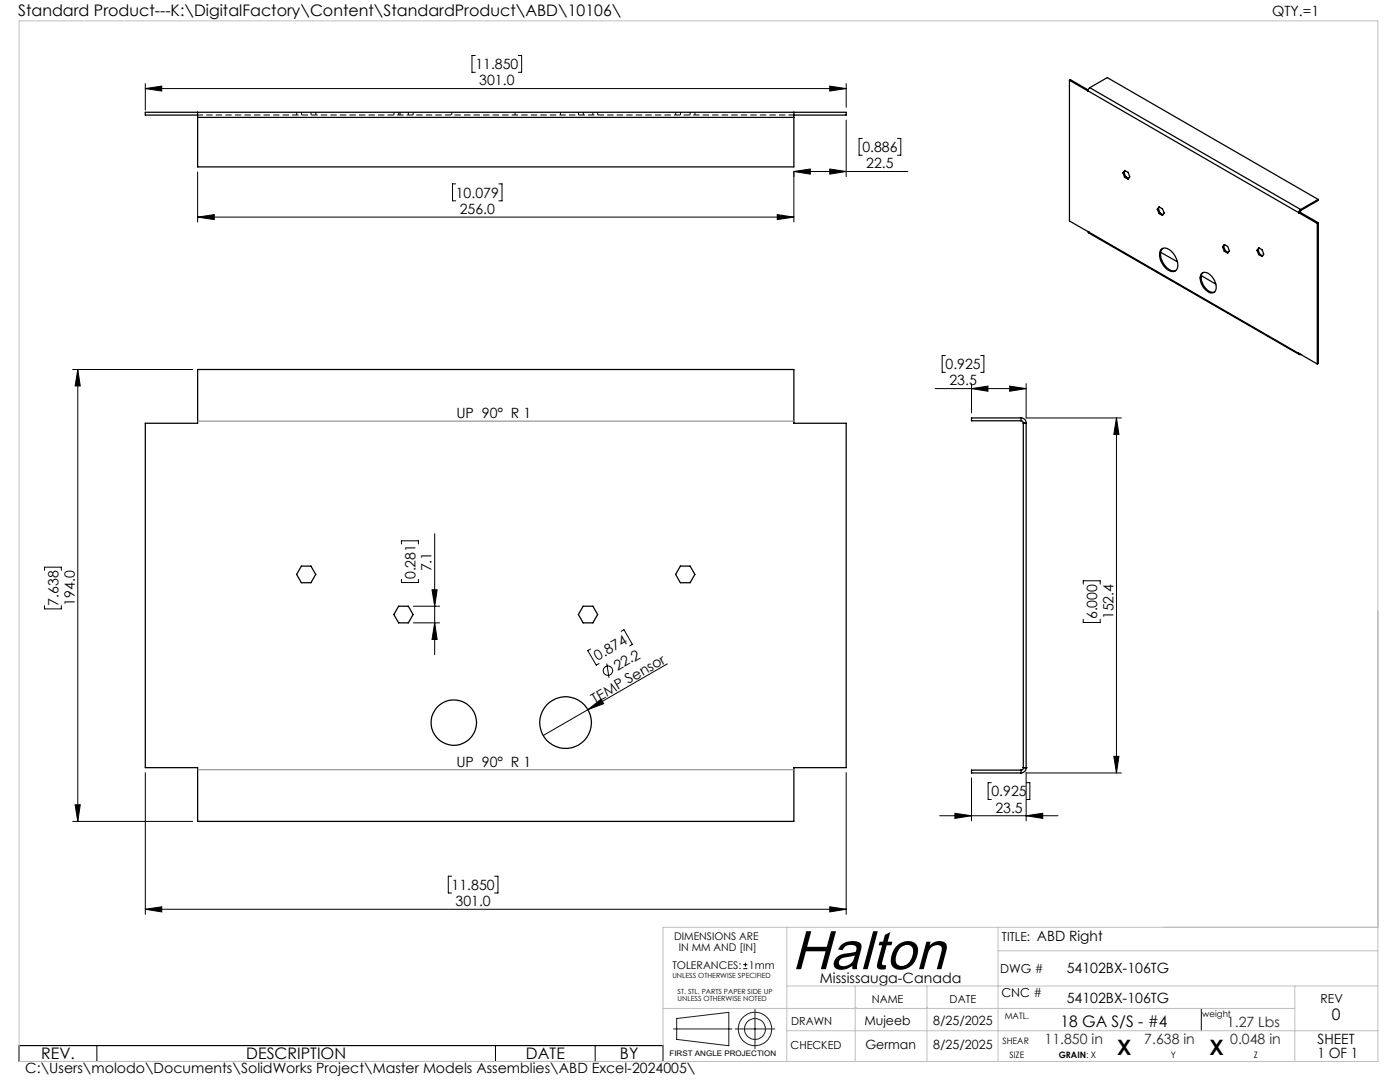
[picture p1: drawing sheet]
<svg xmlns="http://www.w3.org/2000/svg" width="279mm" height="216mm" viewBox="0 0 279 216" stroke-linecap="round" stroke-linejoin="round" font-family="sans-serif">
<g fill="none" stroke="#000" stroke-width=".25">
<path d="M213.4 16v28.1l3.7 2.1M213.4 16l3.7 2.1M213.4 16l.2-.1 3.6 2.1M217.1 18.1l42.1 24.3M217.5 17.5l-.4 .6M217.5 17.5l42.1 24.3M217.5 17.5l3.5-2 42.1 24.3M39.4 22.4v1M39.4 23.4v9.9h119v-9.9M39.4 23h-10.4v-.6h139.9v.6h-10.5M39.4 23.4h119M158.4 22.4v1"/>
<path d="M224.1 34.5l.3-.5 .7 .4 .4 .9-.4 .5-.7-.4M224.1 34.5l.3 .9M224.3 34.4l-.2 .1M224.3 34.4l.3 .8M224.5 34.1l-.2 .3M224.6 35.2l-.2 .2M224.6 35.2l.6 .4M263.1 39.8v.2l-3.5 2M263.1 39.8l-3.5 2M217.1 46.2h.1M217.1 46.2l.1 .3 42.1 24.2M217.1 46.2l42.1 24.3"/>
<path d="M231 41.7l.3-.4 .7 .4 .3 .8-.3 .5-.7-.4M231 41.7l.3 .9M231.2 41.6l-.2 .1M231.2 41.6l.3 .9M231.4 41.3l-.2 .3M231.5 42.5l-.2 .1M231.5 42.5l.6 .3M231.6 50.3l3.4 1.9M231.7 49.8a1.6 1.6 0 0 1 2.4 .6 2.87 2.87 0 0 1 .6 3.6 1.79 1.79 0 0 1-2.4-.9 3.1 3.1 0 0 1-.6-3.3zM232.1 49.6a2.27 2.27 0 0 0 0 2.8 2.58 2.58 0 0 0 2.5 1.6M239.7 55l2.9 1.7M239.8 54.6a1.63 1.63 0 0 1 2.3 .9 2.2 2.2 0 0 1 .2 2.8 1.97 1.97 0 0 1-2.3-1.3 2.27 2.27 0 0 1-.2-2.4z"/>
<path d="M240.1 54.4a2.12 2.12 0 0 0 .3 2.8 1.9 1.9 0 0 0 2 1.1M244 49.2l.3-.4 .7 .4 .4 .9-.4 .4-.7-.4M244 49.2l.3 .9M244.2 49.1l-.2 .1M244.2 49.1l.3 .9M244.4 48.8l-.2 .3M244.5 50l-.2 .1M244.5 50l.6 .4M250.9 50l.3-.5 .7 .3 .3 .9-.3 .5-.7-.4M250.9 50l.3 .8M251.1 49.8l-.2 .2M251.1 49.8l.3 .9"/>
<path d="M251.3 49.5l-.2 .3M251.4 50.7l-.2 .1M251.4 50.7l.6 .3M259.2 42.4h.1M259.2 42.4l3.7 2.2M259.4 42.3h.1M259.4 42.3l-.2 .1M259.4 42.3l3.7 2.1M259.6 41.8l-.4 .6M259.6 42l-.2 .3M259.6 41.8v.2M262.9 44.6v28"/>
<path d="M263.1 44.4v28.1l-.2 .1M263.1 44.4l-.2 .2M39.4 73.7h119v10.8h10.5v68.7h-10.5v10.7h-119v-10.7h-10.4v-68.7h10.4zM259.2 70.5l.1 .2h.3M259.2 70.5l3.7 2.1M259.2 70.5h.1M259.6 70.7h.1M203.8 84a.42 .42 0 0 1 .4 .4M203.8 83.4a.97 .97 0 0 1 1 1M203.8 83.4v.6M203.8 83.4h-9.9v.6h9.9M204.2 84.5h.6"/>
<path d="M204.2 84.4v68.8M204.2 84.4h.6M204.8 84.4v68.8M60.1 113h2l.9 1.6-.9 1.7h-2l-.9-1.7zM135.8 113h1.9l1 1.6-1 1.7h-1.9l-1-1.7zM79.6 121h1.9l.9 1.6-.9 1.7h-1.9l-1-1.7zM116.4 121h1.9l1 1.6-1 1.7h-1.9l-1-1.7zM203.8 153.7v.5M203.8 153.7h-9.9v.5h9.9M204.2 153.2h.1M204.2 153.2a.43 .43 0 0 1-.4 .5M204.2 153.2h.6"/>
<path d="M204.8 153.2h.1M204.8 153.2a1.02 1.02 0 0 1-1 1"/>
<circle cx="90.6" cy="144.2" r="4.5"/>
<circle cx="112.9" cy="144.2" r="5.2"/>
</g>
<path d="M39.5 22.9h118.9" fill="none" stroke="#000" stroke-width=".2" stroke-dasharray="1.3 .6" stroke-dashoffset=".2" stroke-linecap="butt"/>
<g fill="none" stroke="#000" stroke-width=".2" stroke-dasharray="1.3 .6" stroke-linecap="butt">
<path d="M59.2 22.4v.5M60.2 22.4v.5M62.1 22.4v.5M63 22.4v.5M78.6 22.4v.5M79.6 22.4v.5M79.8 22.4v.5M81.5 22.4v.5M82.4 22.4v.5M90.2 22.9v-.5M102.8 22.4v.5M111.8 22.9v-.5"/>
<path d="M115.4 22.4v.5M116.4 22.4v.5M118.3 22.4v.5M119.3 22.4v.5M134.9 22.4v.5M135.8 22.4v.5M137.7 22.4v.5M138.7 22.4v.5"/>
</g>
<g fill="none" stroke="#000" stroke-width=".2">
<path d="M29 17.7l3.3-.5v1zM29 16.7v5.3M29 17.7h139.9M94.9 11.1h-.7v3.3h.7M103.4 11.1h.7v3.3h-.7M165.6 17.2l3.3 .5-3.3 .5zM168.9 16.7v4.7M39.4 34.3v10M90.9 36.7h-.6v3.4h.6M99.6 36.7h.6v3.4h-.6M158.4 34.2l3.3-.5v1zM158.4 34.3v10"/>
<path d="M158.4 34.2h22.8M165.6 33.7l3.3 .5-3.3 .5zM168.9 24v11.2M172.1 27.6h-.7v3.4h.7M179.1 27.6h.7v3.4h-.7M39.4 43.3l3.4-.5v1zM39.4 43.3h119M155.1 42.8l3.3 .5-3.3 .5zM14.5 73.7h24M15.5 73.7l.5 3.3h-1zM15.5 73.7v90.2M186.6 77.5h18.2"/>
<path d="M188.7 70.9h-.7v3.4h.7M193.9 77.5l3.3-.5v1.1zM193.9 76.6v5.8M195.7 70.9h.7v3.4h-.7M201.5 77l3.3 .5-3.3 .6zM204.8 76.6v6.8h19M222.8 83.4l.5 3.3h-1zM222.8 83.4v70.8M8.9 113.8v-.6h3.3v.6M80.1 108.5v-.6h3.4v.6M80.1 115.6v.6h3.4v-.6M86.2 117.7h1l-.5 3.3z"/>
<path d="M86.7 106.5v24.1M216.2 116.6v-.7h3.4v.7M8.9 120.9v.6h3.3v-.6M82.5 124.3h5.2M82.5 121h5.2M86.7 124.3l.5 3.3h-1zM117.9 129.5l-.6 .3 1.7 2.9 .6-.3M121.1 132.4l.4 2.9M124 126l.5-.3 1.7 2.9-.5 .3M133.2 132.5l-15.9 9.1M216.2 123.6v.6h3.4v-.6M29 154.2v28.3"/>
<path d="M117.3 141.6l2.6-2.1 .6 .9zM117.3 141.6l-8.9 5.2M168.9 154.2v28.3M193.9 155.2v8.6M197.8 156.2h-.6v3.3h.6M204.8 154.2v9.6M204.8 154.2h19M204.9 156.2h.6v3.3h-.6M222.3 150.9h1l-.5 3.3zM14.5 163.9h24M15 160.6h1l-.5 3.3zM90.1 174.8h-.6v3.4h.6"/>
<path d="M98.7 174.8h.7v3.4h-.7M187.5 162.8h23.6M190.6 162.3l3.3 .5-3.3 .5zM204.8 162.8l3.3-.5v1zM29 181.4l3.3-.5v1.1zM29 181.4h139.9M148.3 193.3h.9M148.3 192.5h.9M148.8 192.1v.8M165.6 180.9l3.3 .5-3.3 .6zM3.8 208.6h128.5v3.2h-128.5zM19.3 208.6v3.2"/>
<path d="M98.9 208.6v3.2M118.8 208.6v3.2M239.7 201.2v4.5"/>
<circle cx="121.3" cy="133.8" r=".94"/>
</g>
<g fill="none" stroke="#191924" stroke-width=".2">
<path d="M134.4 205.3h11.7M135 203.2l10.5-1.2v6.7l-10.5-1.3zM146.7 205.3h7.9M150.7 201.4v7.9"/>
<circle cx="150.7" cy="205.3" r="2.09"/>
<circle cx="150.7" cy="205.3" r="3.3"/>
</g>
<path d="M39.4 84h119M39.4 153.6h119" fill="none" stroke="#808080" stroke-width=".2"/>
<path d="M3.8 4.2h271.2v207.6h-271.2zM157 196.7h118M157 185v26.8M170.7 196.7v15.1M185 196.7v15.1M199.2 185v26.8M199.2 189.7h75.8M258.4 196.7v15.1M275 185h-142.7v26.8M132.3 201.2h126.1M157 205.7h118M170.7 201h.1" fill="none" stroke="#c0c0c0" stroke-width=".2"/>
<g fill="#000">
<path d="M117.3 141.6l2.6-2.1 .6 .9z"/>
<path d="M29 17.7l3.3-.5v1zM165.6 17.2l3.3 .5-3.3 .5zM158.4 34.2l3.3-.5v1zM165.6 33.7l3.3 .5-3.3 .5z"/>
<path d="M155.1 42.8l3.3 .5-3.3 .5zM39.4 43.3l3.4-.5v1z"/>
<path d="M15.5 73.7l.5 3.3h-1zM15 160.6h1l-.5 3.3z"/>
<path d="M222.8 83.4l.5 3.3h-1zM222.3 150.9h1l-.5 3.3z"/>
<path d="M86.7 124.3l.5 3.3h-1zM86.2 117.7h1l-.5 3.3z"/>
<path d="M204.8 162.8l3.3-.5v1zM190.6 162.3l3.3 .5-3.3 .5zM201.5 77l3.3 .5-3.3 .6zM193.9 77.5l3.3-.5v1.1z"/>
<path d="M29 181.4l3.3-.5v1.1zM165.6 180.9l3.3 .5-3.3 .6z"/>
</g>
<text font-size="11" x="158" y="193.4">Halton</text>
<g font-size="4.2">
<text x="223" y="210.4">X</text>
<text x="241.4" y="210.4">X</text>
</g>
<g font-size="3.2">
<text x="3.6" y="3.3">Standard Product---K:\DigitalFactory\Content\StandardProduct\ABD\10106\</text>
<text x="265.8" y="203.5">0</text>
<text x="211.6" y="204.9">18 GA S/S - #4</text>
<text x="8.2" y="211.4">REV.</text>
<text x="49.2" y="211.4">DESCRIPTION</text>
<text x="105" y="211.4">DATE</text>
<text x="123.7" y="211.4">BY</text>
</g>
<g font-size="2.8">
<text x="253.9" y="3.3">QTY.=1</text>
<text x="94.9" y="13.8">11.850</text>
<text x="95.6" y="17">301.0</text>
<text x="172.1" y="30.4">0.886</text>
<text x="172.9" y="33.6">22.5</text>
<text x="91" y="39.4">10.079</text>
<text x="91.7" y="42.7">256.0</text>
<text x="188.7" y="73.7">0.925</text>
<text x="189.5" y="76.9">23.5</text>
<text x="91.1" y="83.4">UP 90° R 1</text>
<text x="82.9" y="115.6" transform="rotate(-90 82.9 115.6)">0.281</text>
<text x="86.1" y="114" transform="rotate(-90 86.1 114)">7.1</text>
<text x="11.7" y="120.8" transform="rotate(-90 11.7 120.8)">7.638</text>
<text x="14.9" y="120.8" transform="rotate(-90 14.9 120.8)">194.0</text>
<text x="219" y="123.6" transform="rotate(-90 219 123.6)">6.000</text>
<text x="222.2" y="123.6" transform="rotate(-90 222.2 123.6)">152.4</text>
<text x="119.3" y="131.9" transform="rotate(-30 119.3 131.9)">0.874</text>
<text x="123.2" y="134" transform="rotate(-30 123.2 134)">22.2</text>
<text x="118.7" y="140.4" transform="rotate(-30 118.7 140.4)">TEMP Sensor</text>
<text x="91.1" y="153">UP 90° R 1</text>
<text x="197.9" y="158.9">0.925</text>
<text x="198.7" y="162.2">23.5</text>
<text x="90.1" y="177.6">11.850</text>
<text x="90.9" y="180.8">301.0</text>
<text x="206.9" y="187.8">ABD Right</text>
<text x="163.6" y="196.1">Mississauga-Canada</text>
<text x="212.9" y="194.1">54102BX-106TG</text>
<text x="212.9" y="200.1">54102BX-106TG</text>
<text x="263" y="208.3">SHEET</text>
<text x="5" y="214.1">C:\Users\molodo\Documents\SolidWorks Project\Master Models Assemblies\ABD Excel-2024005\</text>
<text x="262.9" y="211.1">1 OF 1</text>
</g>
<g font-size="2.8" fill="#400040">
<text x="208.5" y="208.3">11.850 in</text>
<text x="228.4" y="208.3">7.638 in</text>
<text x="244.9" y="204.9">1.27 Lbs</text>
<text x="245.5" y="208.3">0.048 in</text>
</g>
<g font-size="2.5">
<text x="200" y="187.8">TITLE:</text>
<text x="199.6" y="194.1">DWG #</text>
<text x="199.9" y="198.9">CNC #</text>
<text x="263.5" y="200.1">REV</text>
<text x="172.5" y="204.6">Mujeeb</text>
<text x="172.7" y="209.3">German</text>
<text x="186.2" y="204.6">8/25/2025</text>
<text x="186.2" y="209.3">8/25/2025</text>
</g>
<g font-size="2.2">
<text x="174" y="200.1">NAME</text>
<text x="189.5" y="200.1">DATE</text>
<text x="157.8" y="209.3">CHECKED</text>
<text x="157.9" y="204.6">DRAWN</text>
</g>
<g font-size="2.1">
<text x="134.5" y="187.6">DIMENSIONS ARE</text>
<text x="135.5" y="189.7">IN MM AND [IN]</text>
<text x="134.2" y="193.3">TOLERANCES:</text>
<text x="149.5" y="193.3">1mm</text>
</g>
<g font-size="1.8">
<text x="200.5" y="203.3">MATL.</text>
<text x="240" y="202.8">weight</text>
<text x="200.1" y="208.3">SHEAR</text>
<text x="201.5" y="211.1">SIZE</text>
<text x="211.3" y="211.1">GRAIN: X</text>
<text x="233.7" y="211.1">Y</text>
<text x="250.2" y="211.1">Z</text>
</g>
<text font-size="1.5" x="133.6" y="210.7">FIRST ANGLE PROJECTION</text>
<g font-size="1.4">
<text x="134.2" y="195.1">UNLESS OTHERWISE SPECIFIED</text>
<text x="135.2" y="198.3">ST. STL. PARTS PAPER SIDE UP</text>
<text x="135.2" y="199.7">UNLESS OTHERWISE NOTED</text>
</g>
</svg>
